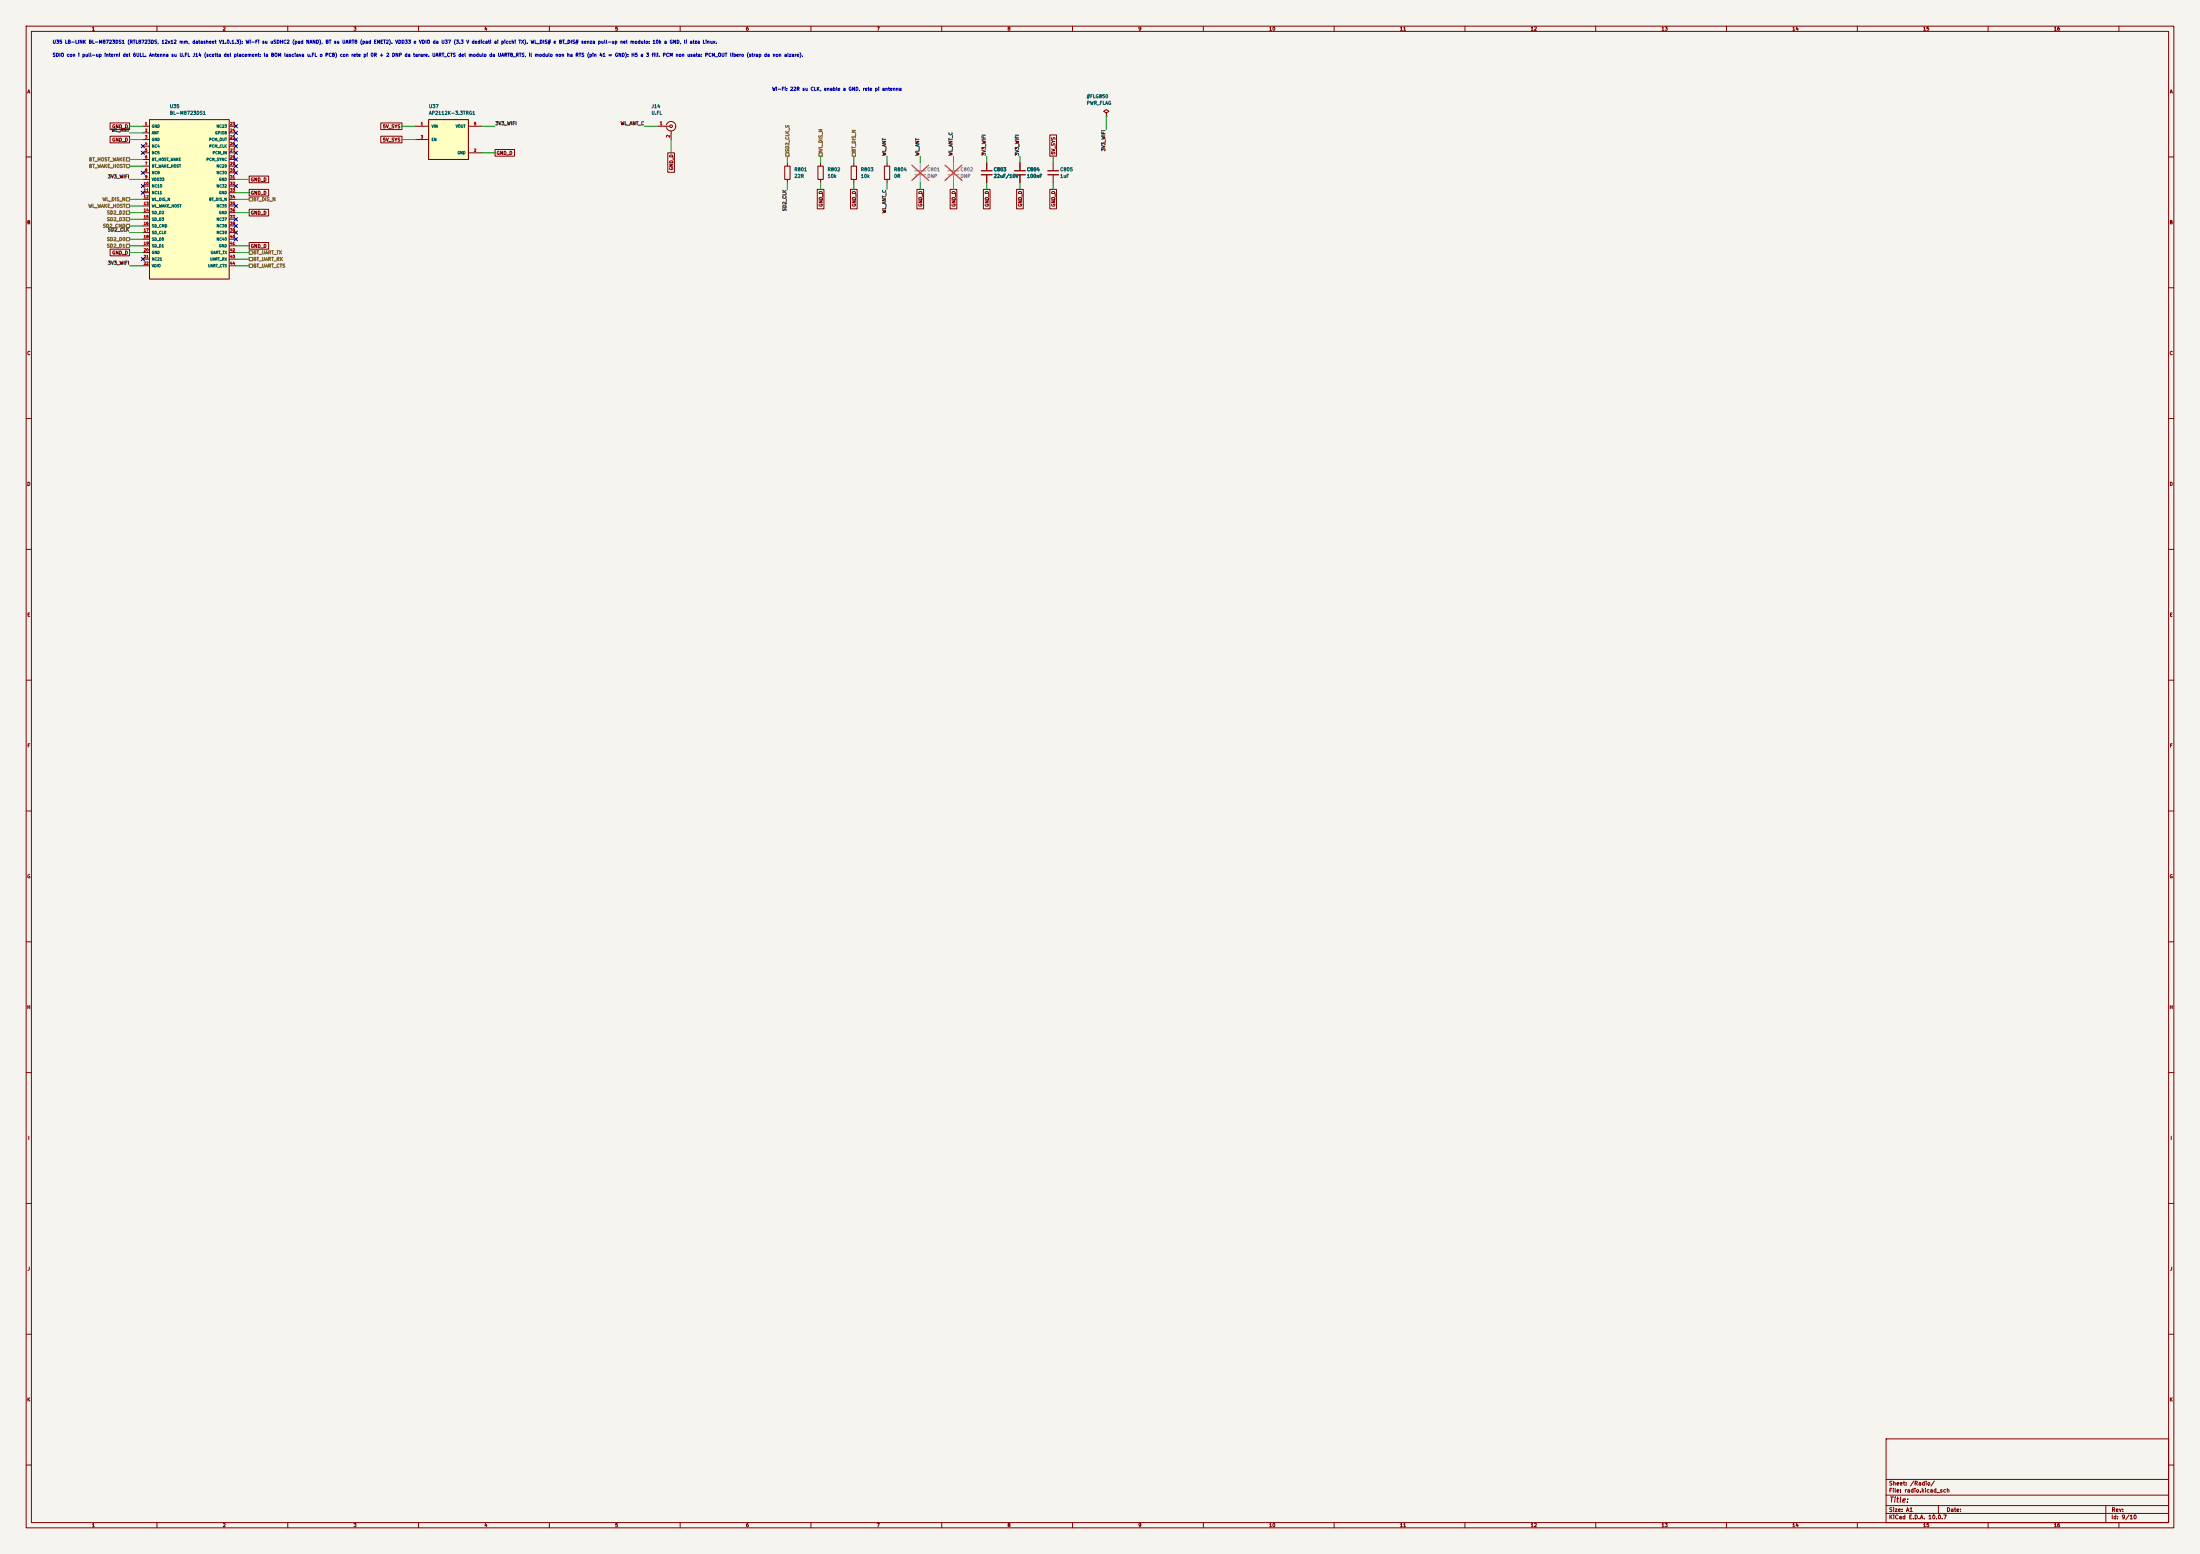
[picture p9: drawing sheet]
(kicad_sch (version 20260306) (generator "eeschema") (generator_version "10.0") (paper "A1") (lib_symbols (symbol "Scheda:BL-M8723DS1" (pin_names (offset 0.762)) (exclude_from_sim no) (in_bom yes) (on_board yes) (in_pos_files yes) (duplicate_pin_numbers_are_jumpers no) (property "Reference" "U" (at 0 31.75 0) (effects (font (size 1.27 1.27)))) (property "Value" "BL-M8723DS1" (at 0 -34.29 0) (effects (font (size 1.27 1.27)))) (property "Footprint" "" (at 0 0 0) (hide yes) (effects (font (size 1.27 1.27)))) (property "Datasheet" "" (at 0 0 0) (hide yes) (effects (font (size 1.27 1.27)))) (property "Description" "LB-LINK BL-M8723DS1 Wi-Fi 802.11n + BT 4.2, SDIO/UART, 12x12 mm" (at 0 0 0) (hide yes) (effects (font (size 1.27 1.27)))) (symbol "BL-M8723DS1_1_1" (rectangle (start -15.24 29.21) (end 15.24 -31.75) (stroke (width 0.254) (type default)) (fill (type background))) (pin passive line (at -17.78 26.67 0) (length 2.54) (name "GND" (effects (font (size 1.016 1.016)))) (number "1" (effects (font (size 1.016 1.016))))) (pin passive line (at -17.78 24.13 0) (length 2.54) (name "ANT" (effects (font (size 1.016 1.016)))) (number "2" (effects (font (size 1.016 1.016))))) (pin passive line (at -17.78 21.59 0) (length 2.54) (name "GND" (effects (font (size 1.016 1.016)))) (number "3" (effects (font (size 1.016 1.016))))) (pin passive line (at -17.78 19.05 0) (length 2.54) (name "NC4" (effects (font (size 1.016 1.016)))) (number "4" (effects (font (size 1.016 1.016))))) (pin passive line (at -17.78 16.51 0) (length 2.54) (name "NC5" (effects (font (size 1.016 1.016)))) (number "5" (effects (font (size 1.016 1.016))))) (pin passive line (at -17.78 13.97 0) (length 2.54) (name "BT_HOST_WAKE" (effects (font (size 1.016 1.016)))) (number "6" (effects (font (size 1.016 1.016))))) (pin passive line (at -17.78 11.43 0) (length 2.54) (name "BT_WAKE_HOST" (effects (font (size 1.016 1.016)))) (number "7" (effects (font (size 1.016 1.016))))) (pin passive line (at -17.78 8.89 0) (length 2.54) (name "NC8" (effects (font (size 1.016 1.016)))) (number "8" (effects (font (size 1.016 1.016))))) (pin passive line (at -17.78 6.35 0) (length 2.54) (name "VDD33" (effects (font (size 1.016 1.016)))) (number "9" (effects (font (size 1.016 1.016))))) (pin passive line (at -17.78 3.81 0) (length 2.54) (name "NC10" (effects (font (size 1.016 1.016)))) (number "10" (effects (font (size 1.016 1.016))))) (pin passive line (at -17.78 1.27 0) (length 2.54) (name "NC11" (effects (font (size 1.016 1.016)))) (number "11" (effects (font (size 1.016 1.016))))) (pin passive line (at -17.78 -1.27 0) (length 2.54) (name "WL_DIS_N" (effects (font (size 1.016 1.016)))) (number "12" (effects (font (size 1.016 1.016))))) (pin passive line (at -17.78 -3.81 0) (length 2.54) (name "WL_WAKE_HOST" (effects (font (size 1.016 1.016)))) (number "13" (effects (font (size 1.016 1.016))))) (pin passive line (at -17.78 -6.35 0) (length 2.54) (name "SD_D2" (effects (font (size 1.016 1.016)))) (number "14" (effects (font (size 1.016 1.016))))) (pin passive line (at -17.78 -8.89 0) (length 2.54) (name "SD_D3" (effects (font (size 1.016 1.016)))) (number "15" (effects (font (size 1.016 1.016))))) (pin passive line (at -17.78 -11.43 0) (length 2.54) (name "SD_CMD" (effects (font (size 1.016 1.016)))) (number "16" (effects (font (size 1.016 1.016))))) (pin passive line (at -17.78 -13.97 0) (length 2.54) (name "SD_CLK" (effects (font (size 1.016 1.016)))) (number "17" (effects (font (size 1.016 1.016))))) (pin passive line (at -17.78 -16.51 0) (length 2.54) (name "SD_D0" (effects (font (size 1.016 1.016)))) (number "18" (effects (font (size 1.016 1.016))))) (pin passive line (at -17.78 -19.05 0) (length 2.54) (name "SD_D1" (effects (font (size 1.016 1.016)))) (number "19" (effects (font (size 1.016 1.016))))) (pin passive line (at -17.78 -21.59 0) (length 2.54) (name "GND" (effects (font (size 1.016 1.016)))) (number "20" (effects (font (size 1.016 1.016))))) (pin passive line (at -17.78 -24.13 0) (length 2.54) (name "NC21" (effects (font (size 1.016 1.016)))) (number "21" (effects (font (size 1.016 1.016))))) (pin passive line (at -17.78 -26.67 0) (length 2.54) (name "VDIO" (effects (font (size 1.016 1.016)))) (number "22" (effects (font (size 1.016 1.016))))) (pin passive line (at 17.78 26.67 180) (length 2.54) (name "NC23" (effects (font (size 1.016 1.016)))) (number "23" (effects (font (size 1.016 1.016))))) (pin passive line (at 17.78 24.13 180) (length 2.54) (name "GPIO8" (effects (font (size 1.016 1.016)))) (number "24" (effects (font (size 1.016 1.016))))) (pin passive line (at 17.78 21.59 180) (length 2.54) (name "PCM_OUT" (effects (font (size 1.016 1.016)))) (number "25" (effects (font (size 1.016 1.016))))) (pin passive line (at 17.78 19.05 180) (length 2.54) (name "PCM_CLK" (effects (font (size 1.016 1.016)))) (number "26" (effects (font (size 1.016 1.016))))) (pin passive line (at 17.78 16.51 180) (length 2.54) (name "PCM_IN" (effects (font (size 1.016 1.016)))) (number "27" (effects (font (size 1.016 1.016))))) (pin passive line (at 17.78 13.97 180) (length 2.54) (name "PCM_SYNC" (effects (font (size 1.016 1.016)))) (number "28" (effects (font (size 1.016 1.016))))) (pin passive line (at 17.78 11.43 180) (length 2.54) (name "NC29" (effects (font (size 1.016 1.016)))) (number "29" (effects (font (size 1.016 1.016))))) (pin passive line (at 17.78 8.89 180) (length 2.54) (name "NC30" (effects (font (size 1.016 1.016)))) (number "30" (effects (font (size 1.016 1.016))))) (pin passive line (at 17.78 6.35 180) (length 2.54) (name "GND" (effects (font (size 1.016 1.016)))) (number "31" (effects (font (size 1.016 1.016))))) (pin passive line (at 17.78 3.81 180) (length 2.54) (name "NC32" (effects (font (size 1.016 1.016)))) (number "32" (effects (font (size 1.016 1.016))))) (pin passive line (at 17.78 1.27 180) (length 2.54) (name "GND" (effects (font (size 1.016 1.016)))) (number "33" (effects (font (size 1.016 1.016))))) (pin passive line (at 17.78 -1.27 180) (length 2.54) (name "BT_DIS_N" (effects (font (size 1.016 1.016)))) (number "34" (effects (font (size 1.016 1.016))))) (pin passive line (at 17.78 -3.81 180) (length 2.54) (name "NC35" (effects (font (size 1.016 1.016)))) (number "35" (effects (font (size 1.016 1.016))))) (pin passive line (at 17.78 -6.35 180) (length 2.54) (name "GND" (effects (font (size 1.016 1.016)))) (number "36" (effects (font (size 1.016 1.016))))) (pin passive line (at 17.78 -8.89 180) (length 2.54) (name "NC37" (effects (font (size 1.016 1.016)))) (number "37" (effects (font (size 1.016 1.016))))) (pin passive line (at 17.78 -11.43 180) (length 2.54) (name "NC38" (effects (font (size 1.016 1.016)))) (number "38" (effects (font (size 1.016 1.016))))) (pin passive line (at 17.78 -13.97 180) (length 2.54) (name "NC39" (effects (font (size 1.016 1.016)))) (number "39" (effects (font (size 1.016 1.016))))) (pin passive line (at 17.78 -16.51 180) (length 2.54) (name "NC40" (effects (font (size 1.016 1.016)))) (number "40" (effects (font (size 1.016 1.016))))) (pin passive line (at 17.78 -19.05 180) (length 2.54) (name "GND" (effects (font (size 1.016 1.016)))) (number "41" (effects (font (size 1.016 1.016))))) (pin passive line (at 17.78 -21.59 180) (length 2.54) (name "UART_TX" (effects (font (size 1.016 1.016)))) (number "42" (effects (font (size 1.016 1.016))))) (pin passive line (at 17.78 -24.13 180) (length 2.54) (name "UART_RX" (effects (font (size 1.016 1.016)))) (number "43" (effects (font (size 1.016 1.016))))) (pin passive line (at 17.78 -26.67 180) (length 2.54) (name "UART_CTS" (effects (font (size 1.016 1.016)))) (number "44" (effects (font (size 1.016 1.016))))) ) (embedded_fonts no)) (symbol "MIKILAB_AP2112K_3_3TRG1:AP2112K-3.3TRG1" (pin_names (offset 1.016)) (in_bom yes) (on_board yes)
  (property "Reference" "U" (id 0) (at -7.66295 8.64761 0.0) (effects (font (size 1.27 1.27)) (justify bottom left)))
  (property "Value" "AP2112K-3.3TRG1" (id 1) (at -7.6489 -11.6507 0.0) (effects (font (size 1.27 1.27)) (justify bottom left)))
  (property "Footprint" "MIKILAB_AP2112K_3_3TRG1:SOT95P285X140-5N" (id 2) (at 0 0 0) (effects (font (size 1.27 1.27)) (justify bottom) hide))
  (property "MF" "Diodes Zetex" (id 4) (at 0 0 0) (effects (font (size 1.27 1.27)) (justify bottom) hide))
  (property "Description" "\n                        \n                            Linear Voltage Regulator IC Positive Fixed 1 Output 600mA SOT-25\n                        \n" (id 5) (at 0 0 0) (effects (font (size 1.27 1.27)) (justify bottom) hide))
  (property "Package" "None" (id 6) (at 0 0 0) (effects (font (size 1.27 1.27)) (justify bottom) hide))
  (property "Price" "None" (id 7) (at 0 0 0) (effects (font (size 1.27 1.27)) (justify bottom) hide))
  (property "Check_prices" "https://www.snapeda.com/parts/AP2112K-3.3TRG1/Diodes+Inc./view-part/?ref=eda" (id 8) (at 0 0 0) (effects (font (size 1.27 1.27)) (justify bottom) hide))
  (property "PARTREV" "2-2" (id 9) (at 0 0 0) (effects (font (size 1.27 1.27)) (justify bottom) hide))
  (property "SnapEDA_Link" "https://www.snapeda.com/parts/AP2112K-3.3TRG1/Diodes+Inc./view-part/?ref=snap" (id 10) (at 0 0 0) (effects (font (size 1.27 1.27)) (justify bottom) hide))
  (property "MP" "AP2112K-3.3TRG1" (id 11) (at 0 0 0) (effects (font (size 1.27 1.27)) (justify bottom) hide))
  (property "Purchase-URL" "https://www.snapeda.com/api/url_track_click_mouser/?unipart_id=4816701&manufacturer=Diodes Zetex&part_name=AP2112K-3.3TRG1&search_term=ap2112k" (id 12) (at 0 0 0) (effects (font (size 1.27 1.27)) (justify bottom) hide))
  (property "Availability" "In Stock" (id 13) (at 0 0 0) (effects (font (size 1.27 1.27)) (justify bottom) hide))
  (property "MANUFACTURER" "Diodes Inc." (id 14) (at 0 0 0) (effects (font (size 1.27 1.27)) (justify bottom) hide))
  (symbol "AP2112K-3.3TRG1_0_0"
   (rectangle (start -7.62 -7.62) (end 7.62 7.62) (stroke (width 0.41)) (fill (type background)))
   (pin power_in line (at 12.7 -5.08 180.0) (length 5.08) (name "GND" (effects (font (size 1.016 1.016)))) (number "2" (effects (font (size 1.016 1.016)))))
   (pin power_in line (at -12.7 5.08 0) (length 5.08) (name "VIN" (effects (font (size 1.016 1.016)))) (number "1" (effects (font (size 1.016 1.016)))))
   (pin power_in line (at 12.7 5.08 180.0) (length 5.08) (name "VOUT" (effects (font (size 1.016 1.016)))) (number "5" (effects (font (size 1.016 1.016)))))
   (pin input line (at -12.7 0.0 0) (length 5.08) (name "EN" (effects (font (size 1.016 1.016)))) (number "3" (effects (font (size 1.016 1.016))))))) (symbol "Connector:Conn_Coaxial"
  (pin_names
   (offset 1.016) (hide yes))
  (exclude_from_sim no)
  (in_bom yes)
  (on_board yes)
  (in_pos_files yes)
  (duplicate_pin_numbers_are_jumpers no)
  (property "Reference" "J" (at 0.254 3.048 0) (show_name no) (do_not_autoplace no) (effects (font (size 1.27 1.27))))
  (property "Value" "Conn_Coaxial" (at 2.921 0 90) (show_name no) (do_not_autoplace no) (effects (font (size 1.27 1.27))))
  (property "Footprint" "" (at 0 0 0) (show_name no) (do_not_autoplace no) (hide yes) (effects (font (size 1.27 1.27))))
  (property "Datasheet" "" (at 0 0 0) (show_name no) (do_not_autoplace no) (hide yes) (effects (font (size 1.27 1.27))))
  (property "Description" "coaxial connector (BNC, SMA, SMB, SMC, Cinch/RCA, LEMO, ...)" (at 0 0 0) (show_name no) (do_not_autoplace no) (hide yes) (effects (font (size 1.27 1.27))))
  (symbol "Conn_Coaxial_0_1"
   (polyline (pts (xy -2.54 0) (xy -0.508 0)) (stroke (width 0) (type default)) (fill (type none)))
   (arc (start 1.778 0) (mid 0.222 -1.8079) (end -1.778 -0.508) (stroke (width 0.254) (type default)) (fill (type none)))
   (arc (start -1.778 0.508) (mid 0.2221 1.8084) (end 1.778 0) (stroke (width 0.254) (type default)) (fill (type none)))
   (circle (center 0 0) (radius 0.508) (stroke (width 0.2032) (type default)) (fill (type none)))
   (polyline (pts (xy 0 -2.54) (xy 0 -1.778)) (stroke (width 0) (type default)) (fill (type none))))
  (symbol "Conn_Coaxial_1_1"
   (pin passive line (at -5.08 0 0) (length 2.54) (name "In" (effects (font (size 1.27 1.27)))) (number "1" (effects (font (size 1.27 1.27)))))
   (pin passive line (at 0 -5.08 90) (length 2.54) (name "Ext" (effects (font (size 1.27 1.27)))) (number "2" (effects (font (size 1.27 1.27))))))
  (embedded_fonts no)) (symbol "Device:R"
  (pin_numbers (hide yes))
  (pin_names
   (offset 0))
  (exclude_from_sim no)
  (in_bom yes)
  (on_board yes)
  (in_pos_files yes)
  (duplicate_pin_numbers_are_jumpers no)
  (property "Reference" "R" (at 2.032 0 90) (show_name no) (do_not_autoplace no) (effects (font (size 1.27 1.27))))
  (property "Value" "R" (at 0 0 90) (show_name no) (do_not_autoplace no) (effects (font (size 1.27 1.27))))
  (property "Footprint" "" (at -1.778 0 90) (show_name no) (do_not_autoplace no) (hide yes) (effects (font (size 1.27 1.27))))
  (property "Datasheet" "" (at 0 0 0) (show_name no) (do_not_autoplace no) (hide yes) (effects (font (size 1.27 1.27))))
  (property "Description" "Resistor" (at 0 0 0) (show_name no) (do_not_autoplace no) (hide yes) (effects (font (size 1.27 1.27))))
  (symbol "R_0_1"
   (rectangle (start -1.016 -2.54) (end 1.016 2.54) (stroke (width 0.254) (type default)) (fill (type none))))
  (symbol "R_1_1"
   (pin passive line (at 0 3.81 270) (length 1.27) (name "" (effects (font (size 1.27 1.27)))) (number "1" (effects (font (size 1.27 1.27)))))
   (pin passive line (at 0 -3.81 90) (length 1.27) (name "" (effects (font (size 1.27 1.27)))) (number "2" (effects (font (size 1.27 1.27))))))
  (embedded_fonts no)) (symbol "Device:C"
  (pin_numbers (hide yes))
  (pin_names
   (offset 0.254))
  (exclude_from_sim no)
  (in_bom yes)
  (on_board yes)
  (in_pos_files yes)
  (duplicate_pin_numbers_are_jumpers no)
  (property "Reference" "C" (at 0.635 2.54 0) (show_name no) (do_not_autoplace no) (effects (font (size 1.27 1.27)) (justify left)))
  (property "Value" "C" (at 0.635 -2.54 0) (show_name no) (do_not_autoplace no) (effects (font (size 1.27 1.27)) (justify left)))
  (property "Footprint" "" (at 0.9652 -3.81 0) (show_name no) (do_not_autoplace no) (hide yes) (effects (font (size 1.27 1.27))))
  (property "Datasheet" "" (at 0 0 0) (show_name no) (do_not_autoplace no) (hide yes) (effects (font (size 1.27 1.27))))
  (property "Description" "Unpolarized capacitor" (at 0 0 0) (show_name no) (do_not_autoplace no) (hide yes) (effects (font (size 1.27 1.27))))
  (symbol "C_0_1"
   (polyline (pts (xy -2.032 0.762) (xy 2.032 0.762)) (stroke (width 0.508) (type default)) (fill (type none)))
   (polyline (pts (xy -2.032 -0.762) (xy 2.032 -0.762)) (stroke (width 0.508) (type default)) (fill (type none))))
  (symbol "C_1_1"
   (pin passive line (at 0 3.81 270) (length 2.794) (name "" (effects (font (size 1.27 1.27)))) (number "1" (effects (font (size 1.27 1.27)))))
   (pin passive line (at 0 -3.81 90) (length 2.794) (name "" (effects (font (size 1.27 1.27)))) (number "2" (effects (font (size 1.27 1.27))))))
  (embedded_fonts no)) (symbol "power:PWR_FLAG"
  (power global)
  (pin_numbers (hide yes))
  (pin_names
   (offset 0) (hide yes))
  (exclude_from_sim no)
  (in_bom yes)
  (on_board yes)
  (in_pos_files yes)
  (duplicate_pin_numbers_are_jumpers no)
  (property "Reference" "#FLG" (at 0 1.905 0) (show_name no) (do_not_autoplace no) (hide yes) (effects (font (size 1.27 1.27))))
  (property "Value" "PWR_FLAG" (at 0 3.81 0) (show_name no) (do_not_autoplace no) (effects (font (size 1.27 1.27))))
  (property "Footprint" "" (at 0 0 0) (show_name no) (do_not_autoplace no) (hide yes) (effects (font (size 1.27 1.27))))
  (property "Datasheet" "" (at 0 0 0) (show_name no) (do_not_autoplace no) (hide yes) (effects (font (size 1.27 1.27))))
  (property "Description" "Special symbol for telling ERC where power comes from" (at 0 0 0) (show_name no) (do_not_autoplace no) (hide yes) (effects (font (size 1.27 1.27))))
  (symbol "PWR_FLAG_0_0"
   (pin power_out line (at 0 0 90) (length 0) (name "" (effects (font (size 1.27 1.27)))) (number "1" (effects (font (size 1.27 1.27))))))
  (symbol "PWR_FLAG_0_1"
   (polyline (pts (xy 0 0) (xy 0 1.27) (xy -1.016 1.905) (xy 0 2.54) (xy 1.016 1.905) (xy 0 1.27)) (stroke (width 0) (type default)) (fill (type none))))
  (embedded_fonts no))) (text "U35 LB-LINK BL-M8723DS1 (RTL8723DS, 12x12 mm, datasheet V1.0.1.3): Wi-Fi su uSDHC2 (pad NAND), BT su UART8 (pad ENET2). VDD33 e VDIO da U37 (3.3 V dedicati ai picchi TX). WL_DIS# e BT_DIS# senza pull-up nel modulo: 10k a GND, li alza Linux." (exclude_from_sim no) (at 20.00 17.00 0) (effects (font (size 1.27 1.27)) (justify left bottom))) (text "SDIO con i pull-up interni del 6ULL. Antenna su U.FL J14 (scelta del placement: la BOM lasciava u.FL o PCB) con rete pi 0R + 2 DNP da tarare. UART_CTS del modulo da UART8_RTS, il modulo non ha RTS (pin 41 = GND): H5 a 3 fili. PCM non usata: PCM_OUT libero (strap da non alzare)." (exclude_from_sim no) (at 20.00 22.00 0) (effects (font (size 1.27 1.27)) (justify left bottom))) (wire (pts (xy 54.61 48.26) (xy 49.53 48.26)) (stroke (width 0) (type default))) (global_label "GND_D" (shape passive) (at 49.53 48.26 180) (fields_autoplaced yes) (effects (font (size 1.27 1.27)) (justify right))) (wire (pts (xy 54.61 50.80) (xy 49.53 50.80)) (stroke (width 0) (type default))) (label "WL_ANT" (at 49.53 50.80 180) (effects (font (size 1.27 1.27)) (justify right bottom))) (wire (pts (xy 54.61 53.34) (xy 49.53 53.34)) (stroke (width 0) (type default))) (global_label "GND_D" (shape passive) (at 49.53 53.34 180) (fields_autoplaced yes) (effects (font (size 1.27 1.27)) (justify right))) (no_connect (at 54.61 55.88)) (no_connect (at 54.61 58.42)) (wire (pts (xy 54.61 60.96) (xy 49.53 60.96)) (stroke (width 0) (type default))) (hierarchical_label "BT_HOST_WAKE" (shape passive) (at 49.53 60.96 180) (effects (font (size 1.27 1.27)) (justify right))) (wire (pts (xy 54.61 63.50) (xy 49.53 63.50)) (stroke (width 0) (type default))) (hierarchical_label "BT_WAKE_HOST" (shape passive) (at 49.53 63.50 180) (effects (font (size 1.27 1.27)) (justify right))) (no_connect (at 54.61 66.04)) (wire (pts (xy 54.61 68.58) (xy 49.53 68.58)) (stroke (width 0) (type default))) (label "3V3_WIFI" (at 49.53 68.58 180) (effects (font (size 1.27 1.27)) (justify right bottom))) (no_connect (at 54.61 71.12)) (no_connect (at 54.61 73.66)) (wire (pts (xy 54.61 76.20) (xy 49.53 76.20)) (stroke (width 0) (type default))) (hierarchical_label "WL_DIS_N" (shape passive) (at 49.53 76.20 180) (effects (font (size 1.27 1.27)) (justify right))) (wire (pts (xy 54.61 78.74) (xy 49.53 78.74)) (stroke (width 0) (type default))) (hierarchical_label "WL_WAKE_HOST" (shape passive) (at 49.53 78.74 180) (effects (font (size 1.27 1.27)) (justify right))) (wire (pts (xy 54.61 81.28) (xy 49.53 81.28)) (stroke (width 0) (type default))) (hierarchical_label "SD2_D2" (shape passive) (at 49.53 81.28 180) (effects (font (size 1.27 1.27)) (justify right))) (wire (pts (xy 54.61 83.82) (xy 49.53 83.82)) (stroke (width 0) (type default))) (hierarchical_label "SD2_D3" (shape passive) (at 49.53 83.82 180) (effects (font (size 1.27 1.27)) (justify right))) (wire (pts (xy 54.61 86.36) (xy 49.53 86.36)) (stroke (width 0) (type default))) (hierarchical_label "SD2_CMD" (shape passive) (at 49.53 86.36 180) (effects (font (size 1.27 1.27)) (justify right))) (wire (pts (xy 54.61 88.90) (xy 49.53 88.90)) (stroke (width 0) (type default))) (label "SD2_CLK" (at 49.53 88.90 180) (effects (font (size 1.27 1.27)) (justify right bottom))) (wire (pts (xy 54.61 91.44) (xy 49.53 91.44)) (stroke (width 0) (type default))) (hierarchical_label "SD2_D0" (shape passive) (at 49.53 91.44 180) (effects (font (size 1.27 1.27)) (justify right))) (wire (pts (xy 54.61 93.98) (xy 49.53 93.98)) (stroke (width 0) (type default))) (hierarchical_label "SD2_D1" (shape passive) (at 49.53 93.98 180) (effects (font (size 1.27 1.27)) (justify right))) (wire (pts (xy 54.61 96.52) (xy 49.53 96.52)) (stroke (width 0) (type default))) (global_label "GND_D" (shape passive) (at 49.53 96.52 180) (fields_autoplaced yes) (effects (font (size 1.27 1.27)) (justify right))) (no_connect (at 54.61 99.06)) (wire (pts (xy 54.61 101.60) (xy 49.53 101.60)) (stroke (width 0) (type default))) (label "3V3_WIFI" (at 49.53 101.60 180) (effects (font (size 1.27 1.27)) (justify right bottom))) (no_connect (at 90.17 48.26)) (no_connect (at 90.17 50.80)) (no_connect (at 90.17 53.34)) (no_connect (at 90.17 55.88)) (no_connect (at 90.17 58.42)) (no_connect (at 90.17 60.96)) (no_connect (at 90.17 63.50)) (no_connect (at 90.17 66.04)) (wire (pts (xy 90.17 68.58) (xy 95.25 68.58)) (stroke (width 0) (type default))) (global_label "GND_D" (shape passive) (at 95.25 68.58 0) (fields_autoplaced yes) (effects (font (size 1.27 1.27)) (justify left))) (no_connect (at 90.17 71.12)) (wire (pts (xy 90.17 73.66) (xy 95.25 73.66)) (stroke (width 0) (type default))) (global_label "GND_D" (shape passive) (at 95.25 73.66 0) (fields_autoplaced yes) (effects (font (size 1.27 1.27)) (justify left))) (wire (pts (xy 90.17 76.20) (xy 95.25 76.20)) (stroke (width 0) (type default))) (hierarchical_label "BT_DIS_N" (shape passive) (at 95.25 76.20 0) (effects (font (size 1.27 1.27)) (justify left))) (no_connect (at 90.17 78.74)) (wire (pts (xy 90.17 81.28) (xy 95.25 81.28)) (stroke (width 0) (type default))) (global_label "GND_D" (shape passive) (at 95.25 81.28 0) (fields_autoplaced yes) (effects (font (size 1.27 1.27)) (justify left))) (no_connect (at 90.17 83.82)) (no_connect (at 90.17 86.36)) (no_connect (at 90.17 88.90)) (no_connect (at 90.17 91.44)) (wire (pts (xy 90.17 93.98) (xy 95.25 93.98)) (stroke (width 0) (type default))) (global_label "GND_D" (shape passive) (at 95.25 93.98 0) (fields_autoplaced yes) (effects (font (size 1.27 1.27)) (justify left))) (wire (pts (xy 90.17 96.52) (xy 95.25 96.52)) (stroke (width 0) (type default))) (hierarchical_label "BT_UART_TX" (shape passive) (at 95.25 96.52 0) (effects (font (size 1.27 1.27)) (justify left))) (wire (pts (xy 90.17 99.06) (xy 95.25 99.06)) (stroke (width 0) (type default))) (hierarchical_label "BT_UART_RX" (shape passive) (at 95.25 99.06 0) (effects (font (size 1.27 1.27)) (justify left))) (wire (pts (xy 90.17 101.60) (xy 95.25 101.60)) (stroke (width 0) (type default))) (hierarchical_label "BT_UART_CTS" (shape passive) (at 95.25 101.60 0) (effects (font (size 1.27 1.27)) (justify left))) (symbol (lib_id "Scheda:BL-M8723DS1") (at 72.39 74.93 0) (unit 1) (body_style 1) (exclude_from_sim no) (in_bom yes) (on_board yes) (in_pos_files yes) (dnp no) (property "Reference" "U35" (at 64.77 40.64 0) (effects (font (size 1.27 1.27)) (justify left))) (property "Value" "BL-M8723DS1" (at 64.77 43.18 0) (effects (font (size 1.27 1.27)) (justify left))) (property "Footprint" "Scheda:LB-LINK_BL-M8723DS1_LGA-44_12x12mm" (at 72.39 74.93 0) (hide yes) (effects (font (size 1.27 1.27)))) (property "Datasheet" "" (at 72.39 74.93 0) (hide yes) (effects (font (size 1.27 1.27)))) (property "Description" "" (at 72.39 74.93 0) (hide yes) (effects (font (size 1.27 1.27)))) (property "MPN" "BL-M8723DS1" (at 72.39 74.93 0) (hide yes) (effects (font (size 1.27 1.27)))) (pin "1") (pin "2") (pin "3") (pin "4") (pin "5") (pin "6") (pin "7") (pin "8") (pin "9") (pin "10") (pin "11") (pin "12") (pin "13") (pin "14") (pin "15") (pin "16") (pin "17") (pin "18") (pin "19") (pin "20") (pin "21") (pin "22") (pin "23") (pin "24") (pin "25") (pin "26") (pin "27") (pin "28") (pin "29") (pin "30") (pin "31") (pin "32") (pin "33") (pin "34") (pin "35") (pin "36") (pin "37") (pin "38") (pin "39") (pin "40") (pin "41") (pin "42") (pin "43") (pin "44")) (wire (pts (xy 184.15 58.42) (xy 189.23 58.42)) (stroke (width 0) (type default))) (global_label "GND_D" (shape passive) (at 189.23 58.42 0) (fields_autoplaced yes) (effects (font (size 1.27 1.27)) (justify left))) (wire (pts (xy 158.75 48.26) (xy 153.67 48.26)) (stroke (width 0) (type default))) (global_label "5V_SYS" (shape passive) (at 153.67 48.26 180) (fields_autoplaced yes) (effects (font (size 1.27 1.27)) (justify right))) (wire (pts (xy 184.15 48.26) (xy 189.23 48.26)) (stroke (width 0) (type default))) (label "3V3_WIFI" (at 189.23 48.26 0) (effects (font (size 1.27 1.27)) (justify left bottom))) (wire (pts (xy 158.75 53.34) (xy 153.67 53.34)) (stroke (width 0) (type default))) (global_label "5V_SYS" (shape passive) (at 153.67 53.34 180) (fields_autoplaced yes) (effects (font (size 1.27 1.27)) (justify right))) (symbol (lib_id "MIKILAB_AP2112K_3_3TRG1:AP2112K-3.3TRG1") (at 171.45 53.34 0) (unit 1) (body_style 1) (exclude_from_sim no) (in_bom yes) (on_board yes) (in_pos_files yes) (dnp no) (property "Reference" "U37" (at 163.83 40.64 0) (effects (font (size 1.27 1.27)) (justify left))) (property "Value" "AP2112K-3.3TRG1" (at 163.83 43.18 0) (effects (font (size 1.27 1.27)) (justify left))) (property "Footprint" "MIKILAB_AP2112K_3_3TRG1:SOT95P285X140-5N" (at 171.45 53.34 0) (hide yes) (effects (font (size 1.27 1.27)))) (property "Datasheet" "" (at 171.45 53.34 0) (hide yes) (effects (font (size 1.27 1.27)))) (property "Description" "" (at 171.45 53.34 0) (hide yes) (effects (font (size 1.27 1.27)))) (property "MPN" "AP2112K-3.3TRG1" (at 171.45 53.34 0) (hide yes) (effects (font (size 1.27 1.27)))) (property "LCSC" "C51118" (at 171.45 53.34 0) (hide yes) (effects (font (size 1.27 1.27)))) (pin "2") (pin "1") (pin "5") (pin "3")) (wire (pts (xy 251.46 48.26) (xy 246.38 48.26)) (stroke (width 0) (type default))) (label "WL_ANT_C" (at 246.38 48.26 180) (effects (font (size 1.27 1.27)) (justify right bottom))) (wire (pts (xy 256.54 53.34) (xy 256.54 58.42)) (stroke (width 0) (type default))) (global_label "GND_D" (shape passive) (at 256.54 58.42 270) (fields_autoplaced yes) (effects (font (size 1.27 1.27)) (justify right))) (symbol (lib_id "Connector:Conn_Coaxial") (at 256.54 48.26 0) (unit 1) (body_style 1) (exclude_from_sim no) (in_bom yes) (on_board yes) (in_pos_files yes) (dnp no) (property "Reference" "J14" (at 248.92 40.64 0) (effects (font (size 1.27 1.27)) (justify left))) (property "Value" "U.FL" (at 248.92 43.18 0) (effects (font (size 1.27 1.27)) (justify left))) (property "Footprint" "Connector_Coaxial:U.FL_Hirose_U.FL-R-SMT-1_Vertical" (at 256.54 48.26 0) (hide yes) (effects (font (size 1.27 1.27)))) (property "Datasheet" "" (at 256.54 48.26 0) (hide yes) (effects (font (size 1.27 1.27)))) (property "Description" "" (at 256.54 48.26 0) (hide yes) (effects (font (size 1.27 1.27)))) (pin "1") (pin "2")) (text "Wi-Fi: 22R su CLK, enable a GND, rete pi antenna" (exclude_from_sim no) (at 295.04 35.00 0) (effects (font (size 1.27 1.27)) (justify left bottom))) (wire (pts (xy 300.99 62.23) (xy 300.99 59.69)) (stroke (width 0) (type default))) (hierarchical_label "SD2_CLK_S" (shape passive) (at 300.99 59.69 90) (effects (font (size 1.27 1.27)) (justify left))) (wire (pts (xy 300.99 69.85) (xy 300.99 72.39)) (stroke (width 0) (type default))) (label "SD2_CLK" (at 300.99 72.39 270) (effects (font (size 1.27 1.27)) (justify right bottom))) (symbol (lib_id "Device:R") (at 300.99 66.04 0) (unit 1) (body_style 1) (exclude_from_sim no) (in_bom yes) (on_board yes) (in_pos_files yes) (dnp no) (property "Reference" "R801" (at 303.53 64.77 0) (effects (font (size 1.27 1.27)) (justify left))) (property "Value" "22R" (at 303.53 67.31 0) (effects (font (size 1.27 1.27)) (justify left))) (property "Footprint" "Resistor_SMD:R_0603_1608Metric" (at 300.99 66.04 0) (hide yes) (effects (font (size 1.27 1.27)))) (property "Datasheet" "" (at 300.99 66.04 0) (hide yes) (effects (font (size 1.27 1.27)))) (property "Description" "" (at 300.99 66.04 0) (hide yes) (effects (font (size 1.27 1.27)))) (pin "1") (pin "2")) (wire (pts (xy 313.69 62.23) (xy 313.69 59.69)) (stroke (width 0) (type default))) (hierarchical_label "WL_DIS_N" (shape passive) (at 313.69 59.69 90) (effects (font (size 1.27 1.27)) (justify left))) (wire (pts (xy 313.69 69.85) (xy 313.69 72.39)) (stroke (width 0) (type default))) (global_label "GND_D" (shape passive) (at 313.69 72.39 270) (fields_autoplaced yes) (effects (font (size 1.27 1.27)) (justify right))) (symbol (lib_id "Device:R") (at 313.69 66.04 0) (unit 1) (body_style 1) (exclude_from_sim no) (in_bom yes) (on_board yes) (in_pos_files yes) (dnp no) (property "Reference" "R802" (at 316.23 64.77 0) (effects (font (size 1.27 1.27)) (justify left))) (property "Value" "10k" (at 316.23 67.31 0) (effects (font (size 1.27 1.27)) (justify left))) (property "Footprint" "Resistor_SMD:R_0603_1608Metric" (at 313.69 66.04 0) (hide yes) (effects (font (size 1.27 1.27)))) (property "Datasheet" "" (at 313.69 66.04 0) (hide yes) (effects (font (size 1.27 1.27)))) (property "Description" "" (at 313.69 66.04 0) (hide yes) (effects (font (size 1.27 1.27)))) (pin "1") (pin "2")) (wire (pts (xy 326.39 62.23) (xy 326.39 59.69)) (stroke (width 0) (type default))) (hierarchical_label "BT_DIS_N" (shape passive) (at 326.39 59.69 90) (effects (font (size 1.27 1.27)) (justify left))) (wire (pts (xy 326.39 69.85) (xy 326.39 72.39)) (stroke (width 0) (type default))) (global_label "GND_D" (shape passive) (at 326.39 72.39 270) (fields_autoplaced yes) (effects (font (size 1.27 1.27)) (justify right))) (symbol (lib_id "Device:R") (at 326.39 66.04 0) (unit 1) (body_style 1) (exclude_from_sim no) (in_bom yes) (on_board yes) (in_pos_files yes) (dnp no) (property "Reference" "R803" (at 328.93 64.77 0) (effects (font (size 1.27 1.27)) (justify left))) (property "Value" "10k" (at 328.93 67.31 0) (effects (font (size 1.27 1.27)) (justify left))) (property "Footprint" "Resistor_SMD:R_0603_1608Metric" (at 326.39 66.04 0) (hide yes) (effects (font (size 1.27 1.27)))) (property "Datasheet" "" (at 326.39 66.04 0) (hide yes) (effects (font (size 1.27 1.27)))) (property "Description" "" (at 326.39 66.04 0) (hide yes) (effects (font (size 1.27 1.27)))) (pin "1") (pin "2")) (wire (pts (xy 339.09 62.23) (xy 339.09 59.69)) (stroke (width 0) (type default))) (label "WL_ANT" (at 339.09 59.69 90) (effects (font (size 1.27 1.27)) (justify left bottom))) (wire (pts (xy 339.09 69.85) (xy 339.09 72.39)) (stroke (width 0) (type default))) (label "WL_ANT_C" (at 339.09 72.39 270) (effects (font (size 1.27 1.27)) (justify right bottom))) (symbol (lib_id "Device:R") (at 339.09 66.04 0) (unit 1) (body_style 1) (exclude_from_sim no) (in_bom yes) (on_board yes) (in_pos_files yes) (dnp no) (property "Reference" "R804" (at 341.63 64.77 0) (effects (font (size 1.27 1.27)) (justify left))) (property "Value" "0R" (at 341.63 67.31 0) (effects (font (size 1.27 1.27)) (justify left))) (property "Footprint" "Resistor_SMD:R_0603_1608Metric" (at 339.09 66.04 0) (hide yes) (effects (font (size 1.27 1.27)))) (property "Datasheet" "" (at 339.09 66.04 0) (hide yes) (effects (font (size 1.27 1.27)))) (property "Description" "" (at 339.09 66.04 0) (hide yes) (effects (font (size 1.27 1.27)))) (pin "1") (pin "2")) (wire (pts (xy 351.79 62.23) (xy 351.79 59.69)) (stroke (width 0) (type default))) (label "WL_ANT" (at 351.79 59.69 90) (effects (font (size 1.27 1.27)) (justify left bottom))) (wire (pts (xy 351.79 69.85) (xy 351.79 72.39)) (stroke (width 0) (type default))) (global_label "GND_D" (shape passive) (at 351.79 72.39 270) (fields_autoplaced yes) (effects (font (size 1.27 1.27)) (justify right))) (symbol (lib_id "Device:C") (at 351.79 66.04 0) (unit 1) (body_style 1) (exclude_from_sim no) (in_bom yes) (on_board yes) (in_pos_files yes) (dnp yes) (property "Reference" "C801" (at 354.33 64.77 0) (effects (font (size 1.27 1.27)) (justify left))) (property "Value" "DNP" (at 354.33 67.31 0) (effects (font (size 1.27 1.27)) (justify left))) (property "Footprint" "Capacitor_SMD:C_0603_1608Metric" (at 351.79 66.04 0) (hide yes) (effects (font (size 1.27 1.27)))) (property "Datasheet" "" (at 351.79 66.04 0) (hide yes) (effects (font (size 1.27 1.27)))) (property "Description" "" (at 351.79 66.04 0) (hide yes) (effects (font (size 1.27 1.27)))) (pin "1") (pin "2")) (wire (pts (xy 364.49 62.23) (xy 364.49 59.69)) (stroke (width 0) (type default))) (label "WL_ANT_C" (at 364.49 59.69 90) (effects (font (size 1.27 1.27)) (justify left bottom))) (wire (pts (xy 364.49 69.85) (xy 364.49 72.39)) (stroke (width 0) (type default))) (global_label "GND_D" (shape passive) (at 364.49 72.39 270) (fields_autoplaced yes) (effects (font (size 1.27 1.27)) (justify right))) (symbol (lib_id "Device:C") (at 364.49 66.04 0) (unit 1) (body_style 1) (exclude_from_sim no) (in_bom yes) (on_board yes) (in_pos_files yes) (dnp yes) (property "Reference" "C802" (at 367.03 64.77 0) (effects (font (size 1.27 1.27)) (justify left))) (property "Value" "DNP" (at 367.03 67.31 0) (effects (font (size 1.27 1.27)) (justify left))) (property "Footprint" "Capacitor_SMD:C_0603_1608Metric" (at 364.49 66.04 0) (hide yes) (effects (font (size 1.27 1.27)))) (property "Datasheet" "" (at 364.49 66.04 0) (hide yes) (effects (font (size 1.27 1.27)))) (property "Description" "" (at 364.49 66.04 0) (hide yes) (effects (font (size 1.27 1.27)))) (pin "1") (pin "2")) (wire (pts (xy 377.19 62.23) (xy 377.19 59.69)) (stroke (width 0) (type default))) (label "3V3_WIFI" (at 377.19 59.69 90) (effects (font (size 1.27 1.27)) (justify left bottom))) (wire (pts (xy 377.19 69.85) (xy 377.19 72.39)) (stroke (width 0) (type default))) (global_label "GND_D" (shape passive) (at 377.19 72.39 270) (fields_autoplaced yes) (effects (font (size 1.27 1.27)) (justify right))) (symbol (lib_id "Device:C") (at 377.19 66.04 0) (unit 1) (body_style 1) (exclude_from_sim no) (in_bom yes) (on_board yes) (in_pos_files yes) (dnp no) (property "Reference" "C803" (at 379.73 64.77 0) (effects (font (size 1.27 1.27)) (justify left))) (property "Value" "22uF/10V" (at 379.73 67.31 0) (effects (font (size 1.27 1.27)) (justify left))) (property "Footprint" "Capacitor_SMD:C_0805_2012Metric" (at 377.19 66.04 0) (hide yes) (effects (font (size 1.27 1.27)))) (property "Datasheet" "" (at 377.19 66.04 0) (hide yes) (effects (font (size 1.27 1.27)))) (property "Description" "" (at 377.19 66.04 0) (hide yes) (effects (font (size 1.27 1.27)))) (pin "1") (pin "2")) (wire (pts (xy 389.89 62.23) (xy 389.89 59.69)) (stroke (width 0) (type default))) (label "3V3_WIFI" (at 389.89 59.69 90) (effects (font (size 1.27 1.27)) (justify left bottom))) (wire (pts (xy 389.89 69.85) (xy 389.89 72.39)) (stroke (width 0) (type default))) (global_label "GND_D" (shape passive) (at 389.89 72.39 270) (fields_autoplaced yes) (effects (font (size 1.27 1.27)) (justify right))) (symbol (lib_id "Device:C") (at 389.89 66.04 0) (unit 1) (body_style 1) (exclude_from_sim no) (in_bom yes) (on_board yes) (in_pos_files yes) (dnp no) (property "Reference" "C804" (at 392.43 64.77 0) (effects (font (size 1.27 1.27)) (justify left))) (property "Value" "100nF" (at 392.43 67.31 0) (effects (font (size 1.27 1.27)) (justify left))) (property "Footprint" "Capacitor_SMD:C_0603_1608Metric" (at 389.89 66.04 0) (hide yes) (effects (font (size 1.27 1.27)))) (property "Datasheet" "" (at 389.89 66.04 0) (hide yes) (effects (font (size 1.27 1.27)))) (property "Description" "" (at 389.89 66.04 0) (hide yes) (effects (font (size 1.27 1.27)))) (pin "1") (pin "2")) (wire (pts (xy 402.59 62.23) (xy 402.59 59.69)) (stroke (width 0) (type default))) (global_label "5V_SYS" (shape passive) (at 402.59 59.69 90) (fields_autoplaced yes) (effects (font (size 1.27 1.27)) (justify left))) (wire (pts (xy 402.59 69.85) (xy 402.59 72.39)) (stroke (width 0) (type default))) (global_label "GND_D" (shape passive) (at 402.59 72.39 270) (fields_autoplaced yes) (effects (font (size 1.27 1.27)) (justify right))) (symbol (lib_id "Device:C") (at 402.59 66.04 0) (unit 1) (body_style 1) (exclude_from_sim no) (in_bom yes) (on_board yes) (in_pos_files yes) (dnp no) (property "Reference" "C805" (at 405.13 64.77 0) (effects (font (size 1.27 1.27)) (justify left))) (property "Value" "1uF" (at 405.13 67.31 0) (effects (font (size 1.27 1.27)) (justify left))) (property "Footprint" "Capacitor_SMD:C_0603_1608Metric" (at 402.59 66.04 0) (hide yes) (effects (font (size 1.27 1.27)))) (property "Datasheet" "" (at 402.59 66.04 0) (hide yes) (effects (font (size 1.27 1.27)))) (property "Description" "" (at 402.59 66.04 0) (hide yes) (effects (font (size 1.27 1.27)))) (pin "1") (pin "2")) (wire (pts (xy 422.91 44.45) (xy 422.91 49.53)) (stroke (width 0) (type default))) (label "3V3_WIFI" (at 422.91 49.53 270) (effects (font (size 1.27 1.27)) (justify right bottom))) (symbol (lib_id "power:PWR_FLAG") (at 422.91 44.45 0) (unit 1) (body_style 1) (exclude_from_sim no) (in_bom no) (on_board yes) (in_pos_files yes) (dnp no) (property "Reference" "#FLG850" (at 415.29 36.83 0) (effects (font (size 1.27 1.27)) (justify left))) (property "Value" "PWR_FLAG" (at 415.29 39.37 0) (effects (font (size 1.27 1.27)) (justify left))) (property "Footprint" "" (at 422.91 44.45 0) (hide yes) (effects (font (size 1.27 1.27)))) (property "Datasheet" "" (at 422.91 44.45 0) (hide yes) (effects (font (size 1.27 1.27)))) (property "Description" "" (at 422.91 44.45 0) (hide yes) (effects (font (size 1.27 1.27)))) (pin "1")) (embedded_fonts no))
